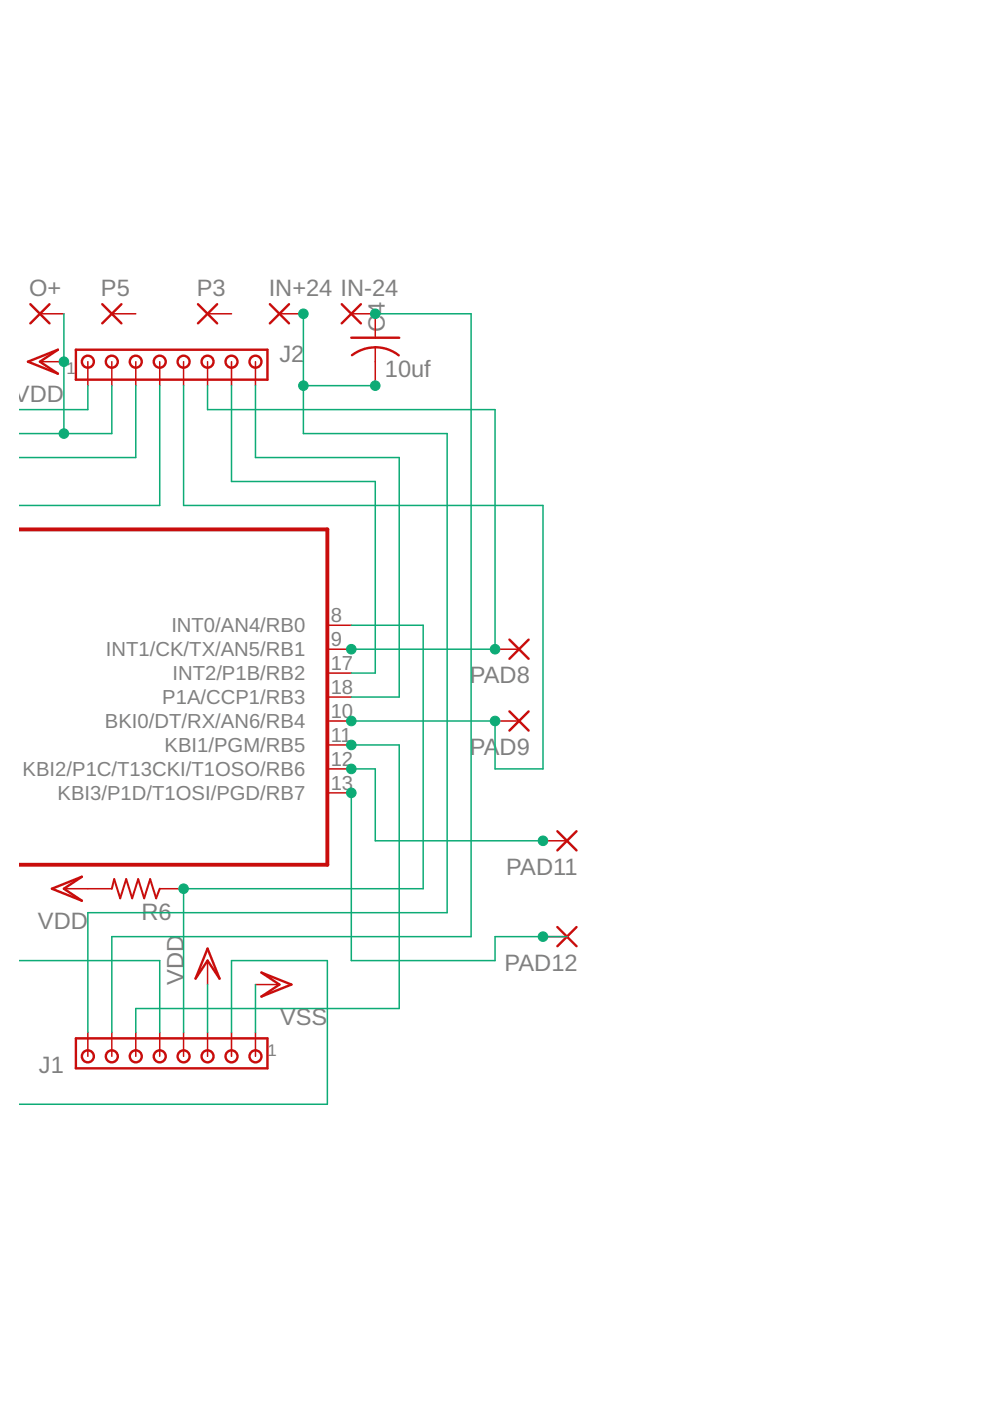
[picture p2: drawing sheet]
<svg xmlns="http://www.w3.org/2000/svg" width="210mm" height="297mm" viewBox="0 0 210 297" stroke-linecap="round" stroke-linejoin="round" font-family="sans-serif">
<path d="M4.1 112.2h65.3v71.1h-65.3" fill="none" stroke="#c90d0c" stroke-width=".83"/>
<g fill="none" stroke="#c90d0c" stroke-width=".32">
<path d="M8.5 66.5h5M8.5 76.7h5M18.6 76.7v5.1M23.7 66.5h5.1M23.7 76.7v5.1M28.8 76.7v5.1M33.9 76.7v5.1M38.9 76.7v5.1M44 66.5h5.1M44 76.7v5.1M49.1 76.7v5.1M54.2 76.7v5.1"/>
<path d="M59.2 66.5h5.1M74.5 66.5h5.1v5.1M79.6 73.6v8.2M69.4 132.6h5.1M69.4 137.6h5.1M105 137.6h5M69.4 142.7h5.1M69.4 147.8h5.1M69.4 152.9h5.1M69.4 157.9h5.1M105 152.9h5M69.4 163h5.1"/>
<path d="M69.4 168.1h5.1M115.1 178.3h5.1M13.5 188.4h10.2M33.9 188.4h5M115.1 198.6h5.1M18.6 218.9v5.1M23.7 218.9v5.1M28.8 218.9v5.1M33.9 218.9v5.1M38.9 218.9v5.1M44 203.7v5M44 218.9v5.1"/>
<path d="M49.1 218.9v5.1M54.2 218.9v5.1M54.2 208.7h5"/>
</g>
<g fill="none" stroke="#c90d0c" stroke-width=".51">
<path d="M5.9 76.7l6.4-2.6-3.8 2.6 3.8 2.5zM6.4 64.5l4.1 4.1M10.5 64.5l-4.1 4.1M16.1 74.1h40.6v6.4h-40.6zM21.7 64.5l4 4.1M25.7 64.5l-4 4.1M42 64.5l4 4.1M46 64.5l-4 4.1M57.2 64.5l4.1 4.1M61.3 64.5l-4.1 4.1M72.5 64.5l4 4.1M74.5 71.6h10.1"/>
<path d="M74.6 75.3a8.1 8.1 0 0 1 9.9 0M76.5 64.5l-4 4.1M108 135.6l4.1 4.1M112.1 135.6l-4.1 4.1M108 150.8l4.1 4.1M112.1 150.8l-4.1 4.1M118.2 176.2l4 4.1M122.2 176.2l-4 4.1M11 188.4l6.4-2.5-3.9 2.5 3.9 2.6zM118.2 196.6l4 4M122.2 196.6l-4 4M44 201.1l2.5 6.4-2.5-3.8-2.5 3.8z"/>
<path d="M55.4 206.2l6.4 2.5-6.4 2.6 3.8-2.6zM16.1 220.2h40.6v6.3h-40.6z"/>
<circle cx="18.6" cy="76.7" r="1.27"/>
<circle cx="23.7" cy="76.7" r="1.27"/>
<circle cx="28.8" cy="76.7" r="1.27"/>
<circle cx="33.9" cy="76.7" r="1.27"/>
<circle cx="38.9" cy="76.7" r="1.27"/>
<circle cx="44" cy="76.7" r="1.27"/>
<circle cx="49.1" cy="76.7" r="1.27"/>
<circle cx="54.2" cy="76.7" r="1.27"/>
<circle cx="18.6" cy="224" r="1.27"/>
<circle cx="23.7" cy="224" r="1.27"/>
<circle cx="28.8" cy="224" r="1.27"/>
<circle cx="33.9" cy="224" r="1.27"/>
<circle cx="38.9" cy="224" r="1.27"/>
<circle cx="44" cy="224" r="1.27"/>
<circle cx="49.1" cy="224" r="1.27"/>
<circle cx="54.2" cy="224" r="1.27"/>
</g>
<path d="M23.7 188.4l.5-2 1.3 4.1 1.3-4.1 1.2 4.1 1.3-4.1 1.3 4.1 1.2-4.1 1.3 4.1 .8-2.1" fill="none" stroke="#c90d0c" stroke-width=".42"/>
<g fill="none" stroke="#0dab76" stroke-width=".32">
<path d="M13.5 66.5v25.4M64.3 66.5v25.4h30.5v101.6h-76.2v25.4M79.6 66.5h20.3v132.1h-76.2v20.3M18.6 81.8v5h-14.5M23.7 81.8v10.1h-19.6M28.8 81.8v15.2h-24.7M33.9 81.8v25.4h-29.8M38.9 81.8v25.4h76.2v55.8h-10.1v-10.1h-30.5M44 81.8v5h61v50.8h-30.5M49.1 81.8v20.3h30.5v40.6h-5.1M54.2 81.8v15.2h30.4v50.8h-10.1M64.3 81.8h15.3"/>
<path d="M74.5 132.6h15.2v55.8h-50.8v30.5M74.5 157.9h10.1v55.9h-55.8v5.1M74.5 168.1v35.6h30.5v-5.1h15.2M74.5 163h5.1v15.3h35.5M4.1 203.7h29.8v15.2M44 208.7v10.2M49.1 218.9v-15.2h20.3v30.4h-65.3M54.2 208.7v10.2"/>
</g>
<g fill="#0dab76" stroke="#0dab76" stroke-width=".21">
<circle cx="13.5" cy="91.9" r="1.02"/>
<circle cx="13.5" cy="76.7" r="1.02"/>
<circle cx="79.6" cy="66.5" r="1.02"/>
<circle cx="64.3" cy="66.5" r="1.02"/>
<circle cx="79.6" cy="81.8" r="1.02"/>
<circle cx="64.3" cy="81.8" r="1.02"/>
<circle cx="38.9" cy="188.4" r="1.02"/>
<circle cx="74.5" cy="157.9" r="1.02"/>
<circle cx="74.5" cy="152.9" r="1.02"/>
<circle cx="105" cy="152.9" r="1.02"/>
<circle cx="74.5" cy="137.6" r="1.02"/>
<circle cx="105" cy="137.6" r="1.02"/>
<circle cx="74.5" cy="168.1" r="1.02"/>
<circle cx="115.1" cy="198.6" r="1.02"/>
<circle cx="74.5" cy="163" r="1.02"/>
<circle cx="115.1" cy="178.3" r="1.02"/>
</g>
<g font-size="5" fill="#808080">
<text x="6.2" y="62.8">O+</text>
<text x="21.4" y="62.8">P5</text>
<text x="41.7" y="62.8">P3</text>
<text x="57" y="62.8">IN+24 IN-24</text>
<text x="81.6" y="70.3" transform="rotate(-90 81.6 70.3)">C4</text>
<text x="59.3" y="76.7">J2</text>
<text x="81.6" y="80">10uf</text>
<text x="3" y="85.3">VDD</text>
<text x="99.6" y="144.9">PAD8</text>
<text x="99.6" y="160.1">PA</text>
<text x="105.9" y="160.1">D9</text>
<text x="107.3" y="185.5">PAD11</text>
<text x="8" y="197.1">VDD</text>
<text x="30" y="195">R6</text>
<text x="38.9" y="208.7" transform="rotate(-90 38.9 208.7)">VDD</text>
<text x="107" y="205.8">PAD12</text>
<text x="59.4" y="217.4">VSS</text>
<text x="8.2" y="227.5">J1</text>
</g>
<g font-size="4.3" fill="#808080">
<text x="70.1" y="131.8">8</text>
<text x="36.3" y="134.1">INT0/AN4/RB0</text>
<text x="70.1" y="136.9">9</text>
<text x="22.5" y="139.2">INT1/CK/TX/AN5/RB1</text>
<text x="70.1" y="142">17</text>
<text x="34.4" y="149.3">P1A/CCP1/RB3</text>
<text x="36.6" y="144.2">INT2/P1B/RB2</text>
<text x="70.1" y="147.1">18</text>
<text x="22.2" y="154.4">BKI0/DT/RX/AN6/RB4</text>
<text x="70.1" y="152.2">10</text>
<text x="34.9" y="159.5">KBI1/PGM/RB5</text>
<text x="70.1" y="157.2">11</text>
<text x="4.8" y="164.6">KBI2/P1C/T13CKI/T1OSO/RB6</text>
<text x="70.1" y="162.3">12</text>
<text x="70.1" y="167.4">13</text>
<text x="12.2" y="169.6">KBI3/P1D/T1OSI/PGD/RB7</text>
</g>
<g font-size="3.6" fill="#808080">
<text x="14.1" y="79.2">1</text>
<text x="56.7" y="224">1</text>
</g>
</svg>
